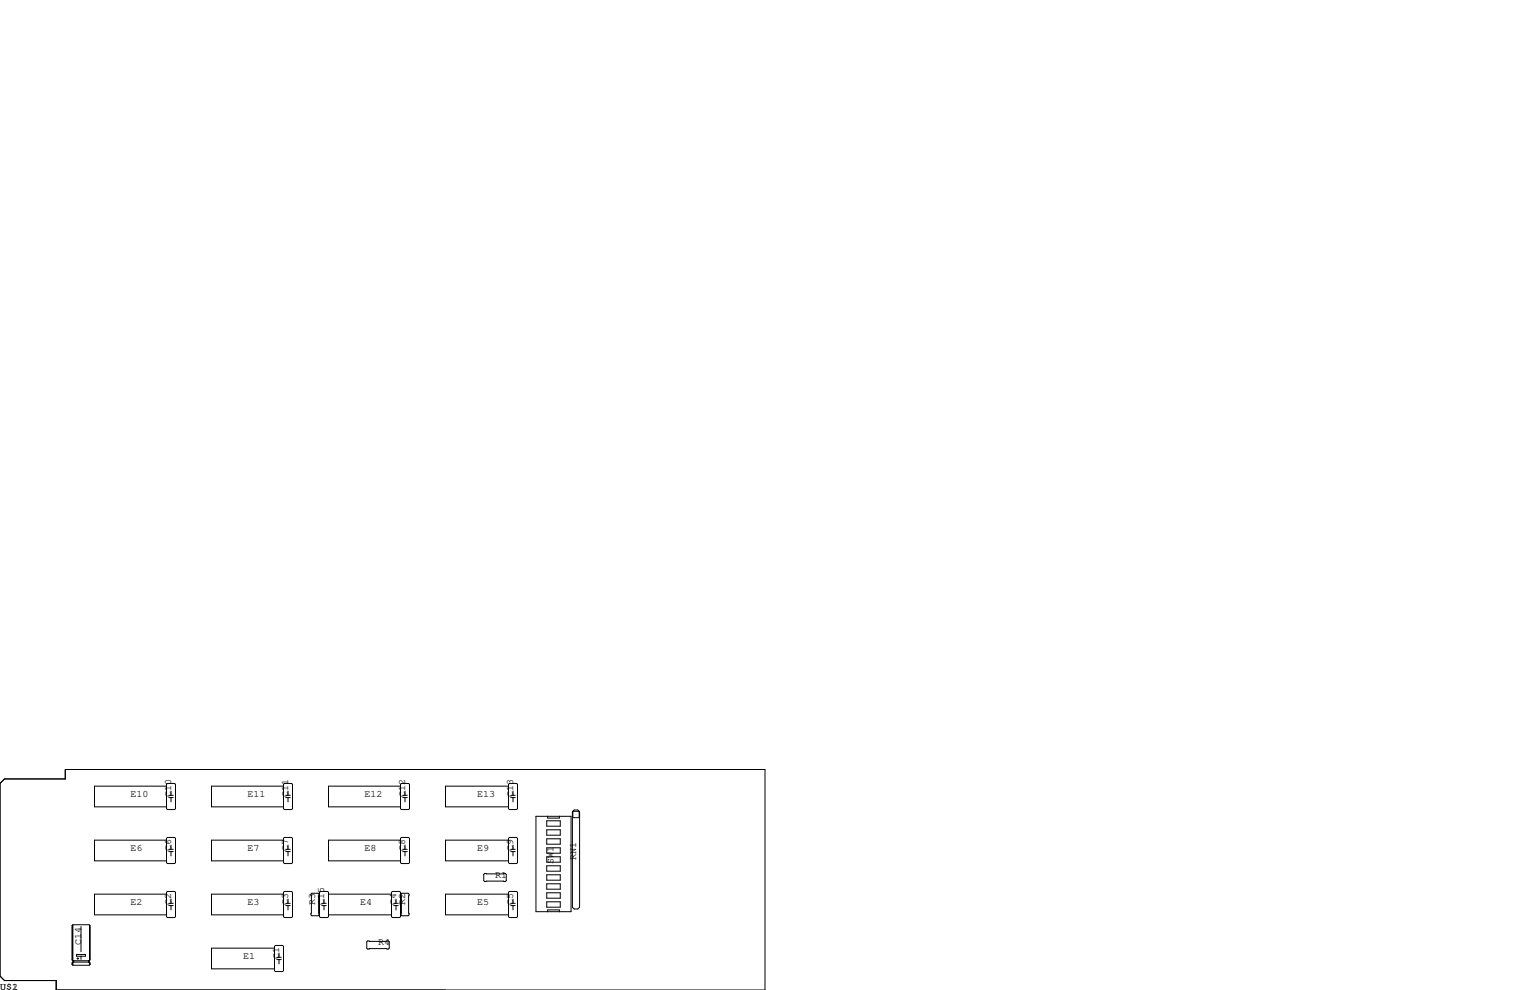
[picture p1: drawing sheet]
<svg xmlns="http://www.w3.org/2000/svg" width="432mm" height="279mm" viewBox="0 0 432 279" stroke-linecap="round" stroke-linejoin="round" font-family="sans-serif">
<g fill="none" stroke="#000" stroke-width=".28">
<path d="M0 221.1l1.3-1.3h17.1v-2.6h197.5v62.2h-200v-2.7h-14.6l-1.3-1.2zM47 237.1h-20.3v5.9h20.3M47 221.9h-20.3v5.8h20.3M47.2 221.1h2.1l.2 .3v6.8l-.2 .3h-2.1l-.2-.3v-6.8zM47.2 236.3h2.1l.2 .3v6.9l-.2 .2h-2.1l-.2-.2v-6.9zM47.6 239.7h1.3M47.6 225.1h1.3M47.6 224.5h1.3M48.3 223.3v1.2M48.3 225.1v1.2M48.3 238.5v1.2M80 237.1h-20.3v5.9h20.3"/>
<path d="M80 221.9h-20.3v5.8h20.3M80.3 221.1h2l.3 .3v6.8l-.3 .3h-2l-.3-.3v-6.8zM80.3 236.3h2l.3 .3v6.9l-.3 .2h-2l-.3-.2v-6.9zM80.6 239.7h1.3M80.6 225.1h1.3M80.6 224.5h1.3M81.3 223.3v1.2M81.3 225.1v1.2M81.3 238.5v1.2M113 237.1h-20.3v5.9h20.3M113 221.9h-20.3v5.8h20.3M113.3 221.1h2l.3 .3v6.8l-.3 .3h-2l-.3-.3v-6.8z"/>
<path d="M113.3 236.3h2l.3 .3v6.9l-.3 .2h-2l-.3-.2v-6.9zM113.7 239.7h1.2M113.7 225.1h1.2M113.7 224.5h1.2M114.3 223.3v1.2M114.3 225.1v1.2M114.3 238.5v1.2M143.5 237.1h-17.8v5.9h17.8M143.5 221.9h-17.8v5.8h17.8M143.8 221.1h2l.3 .3v6.8l-.3 .3h-2l-.3-.3v-6.8zM143.8 236.3h2l.3 .3v6.9l-.3 .2h-2l-.3-.2v-6.9zM144.1 239.7h1.3"/>
<path d="M144.1 225.1h1.3M144.1 224.5h1.3M144.8 223.3v1.2M144.8 225.1v1.2M144.8 238.5v1.2M151.3 230.4h9.9v26.9h-9.9zM154.3 231.6h3.8v1.6h-3.8zM154.3 234.2h3.8v1.5h-3.8zM154.3 236.7h3.8v1.6h-3.8zM154.3 239.3h3.8v1.5h-3.8zM154.6 230.4v.5h3.3v-.5M161.7 229h1.7v1.8h-1.7z"/>
<path d="M162.1 228.6h1l.5 .5v26.9l-.5 .5h-1l-.6-.5v-26.9zM47 251.8l.2-.2h2.1l.2 .2v6.9l-.2 .3h-2.1l-.2-.3zM47 252.3h-20.3v5.9h20.3M47.6 255.6h1.3M47.6 254.9h1.3M47.6 240.3h1.3M48.3 240.3v1.3M48.3 253.7v1.2M48.3 255.6v1.2M80 251.8l.3-.2h2l.3 .2v6.9l-.3 .3h-2l-.3-.3zM80 252.3h-20.3v5.9h20.3M80.6 255.6h1.3"/>
<path d="M80.6 254.9h1.3M80.6 240.3h1.3M81.3 240.3v1.3M81.3 253.7v1.2M81.3 255.6v1.2M87.8 252.3l.2-.2h1.8l.2 .2v5.9l-.2 .2h-1.8l-.2-.2zM90.2 251.8l.2-.2h2.1l.2 .2v6.9l-.2 .3h-2.1l-.2-.3zM90.8 255.6h1.3M90.8 254.9h1.3M91.4 253.7v1.2M91.4 255.6v1.2M92.7 258.2h17.8"/>
<path d="M92.7 252.3h17.8M110.5 251.8l.2-.2h2.1l.2 .2v6.9l-.2 .3h-2.1l-.2-.3zM111.1 255.6h1.3M111.1 254.9h1.3M111.8 253.7v1.2M111.8 255.6v1.2M113.2 252.3l.2-.2h1.8l.2 .2v5.9l-.2 .2h-1.8l-.2-.2zM113.7 240.3h1.2M114.3 240.3v1.3M136.5 246.8l.3-.3h5.8l.3 .3v1.7l-.3 .3h-5.8l-.3-.3zM143.5 251.8l.3-.2h2l.3 .2v6.9l-.3 .3h-2l-.3-.3zM143.5 252.3h-17.8v5.9h17.8"/>
<path d="M144.1 255.6h1.3M144.1 254.9h1.3M144.1 240.3h1.3M144.8 240.3v1.3M144.8 253.7v1.2M144.8 255.6v1.2M154.3 241.8h3.8v1.5h-3.8zM154.3 244.3h3.8v1.6h-3.8zM154.3 246.9h3.8v1.5h-3.8zM154.3 249.4h3.8v1.6h-3.8zM154.3 252h3.8v1.5h-3.8zM154.3 254.5h3.8v1.5h-3.8z"/>
<path d="M154.6 257.3v-.5h3.3v.5M20.4 261.2v9.7M20.4 271.8v.4M20.6 261l-.3 .2v9.7l.3 .2h4.5M20.6 261v11.4M20.6 261l4.7 .1M20.7 271.3v.1M20.8 271.1v.4M21.6 269.4h2.5v.5h-2.5zM21.7 270.5h.5M22 270.3v.5M22.9 261.5v7.1"/>
<path d="M22.9 269.9v.9M25 271.1v.4M25.1 271.1v.4M25.1 271.5h-4.5l-.3 .3v.4l.3 .2M25.1 271.5l.3 .3v.4M25.3 261.1l.1 9.8M25.3 261.1v9.9M25.3 271.7v.6M25.3 261.2l.1 9.7M25.3 271.8l.1 .4M25.4 272.2l-.3 .2h-4.5M25.4 270.9l-.3 .2"/>
<path d="M77.5 267.1l.2-.3h2.1l.2 .3v6.8l-.2 .3h-2.1l-.2-.3zM77.5 267.6h-17.8v5.8h17.8M78.1 270.8h1.3M78.1 270.2h1.3M78.7 269v1.2M78.7 270.8v1.2M103.5 265.8l.3-.2h5.8l.3 .2v1.8l-.3 .2h-5.8l-.3-.2z"/>
</g>
<g font-size="2.8">
<text x="36.8" y="224.8">E10</text>
<text x="48.3" y="224.8" transform="rotate(-90 48.3 224.8)">C10</text>
<text x="69.8" y="224.8">E11</text>
<text x="81.3" y="224.8" transform="rotate(-90 81.3 224.8)">C11</text>
<text x="102.9" y="224.8">E12</text>
<text x="114.3" y="224.8" transform="rotate(-90 114.3 224.8)">C12</text>
<text x="134.6" y="224.8">E13</text>
<text x="144.8" y="224.8" transform="rotate(-90 144.8 224.8)">C13</text>
<text x="36.8" y="240">E6</text>
<text x="48.3" y="240" transform="rotate(-90 48.3 240)">C6</text>
<text x="69.8" y="240">E7</text>
<text x="81.3" y="240" transform="rotate(-90 81.3 240)">C7</text>
<text x="102.9" y="240">E8</text>
<text x="114.3" y="240" transform="rotate(-90 114.3 240)">C8</text>
<text x="134.6" y="240">E9</text>
<text x="144.8" y="240" transform="rotate(-90 144.8 240)">C9</text>
<text x="156.2" y="243.8" transform="rotate(-90 156.2 243.8)">SW1</text>
<text x="162.6" y="242.6" transform="rotate(-90 162.6 242.6)">RN1</text>
<text x="139.7" y="247.6">R1</text>
<text x="36.8" y="255.3">E2</text>
<text x="48.3" y="255.3" transform="rotate(-90 48.3 255.3)">C2</text>
<text x="69.8" y="255.3">E3</text>
<text x="81.3" y="255.3" transform="rotate(-90 81.3 255.3)">C3</text>
<text x="88.9" y="255.3" transform="rotate(-90 88.9 255.3)">R3</text>
<text x="91.4" y="255.3" transform="rotate(-90 91.4 255.3)">C15</text>
<text x="101.6" y="255.3">E4</text>
<text x="111.8" y="255.3" transform="rotate(-90 111.8 255.3)">C4</text>
<text x="114.3" y="255.3" transform="rotate(-90 114.3 255.3)">R2</text>
<text x="134.6" y="255.3">E5</text>
<text x="144.8" y="255.3" transform="rotate(-90 144.8 255.3)">C5</text>
<text x="22.9" y="266.7" transform="rotate(-90 22.9 266.7)">C14</text>
<text x="106.7" y="266.7">R4</text>
<text x="68.6" y="270.5">E1</text>
<text x="78.7" y="270.5" transform="rotate(-90 78.7 270.5)">C1</text>
<text x="0" y="279.4">U$1</text>
<text x="0" y="279.4">U$2</text>
</g>
</svg>
